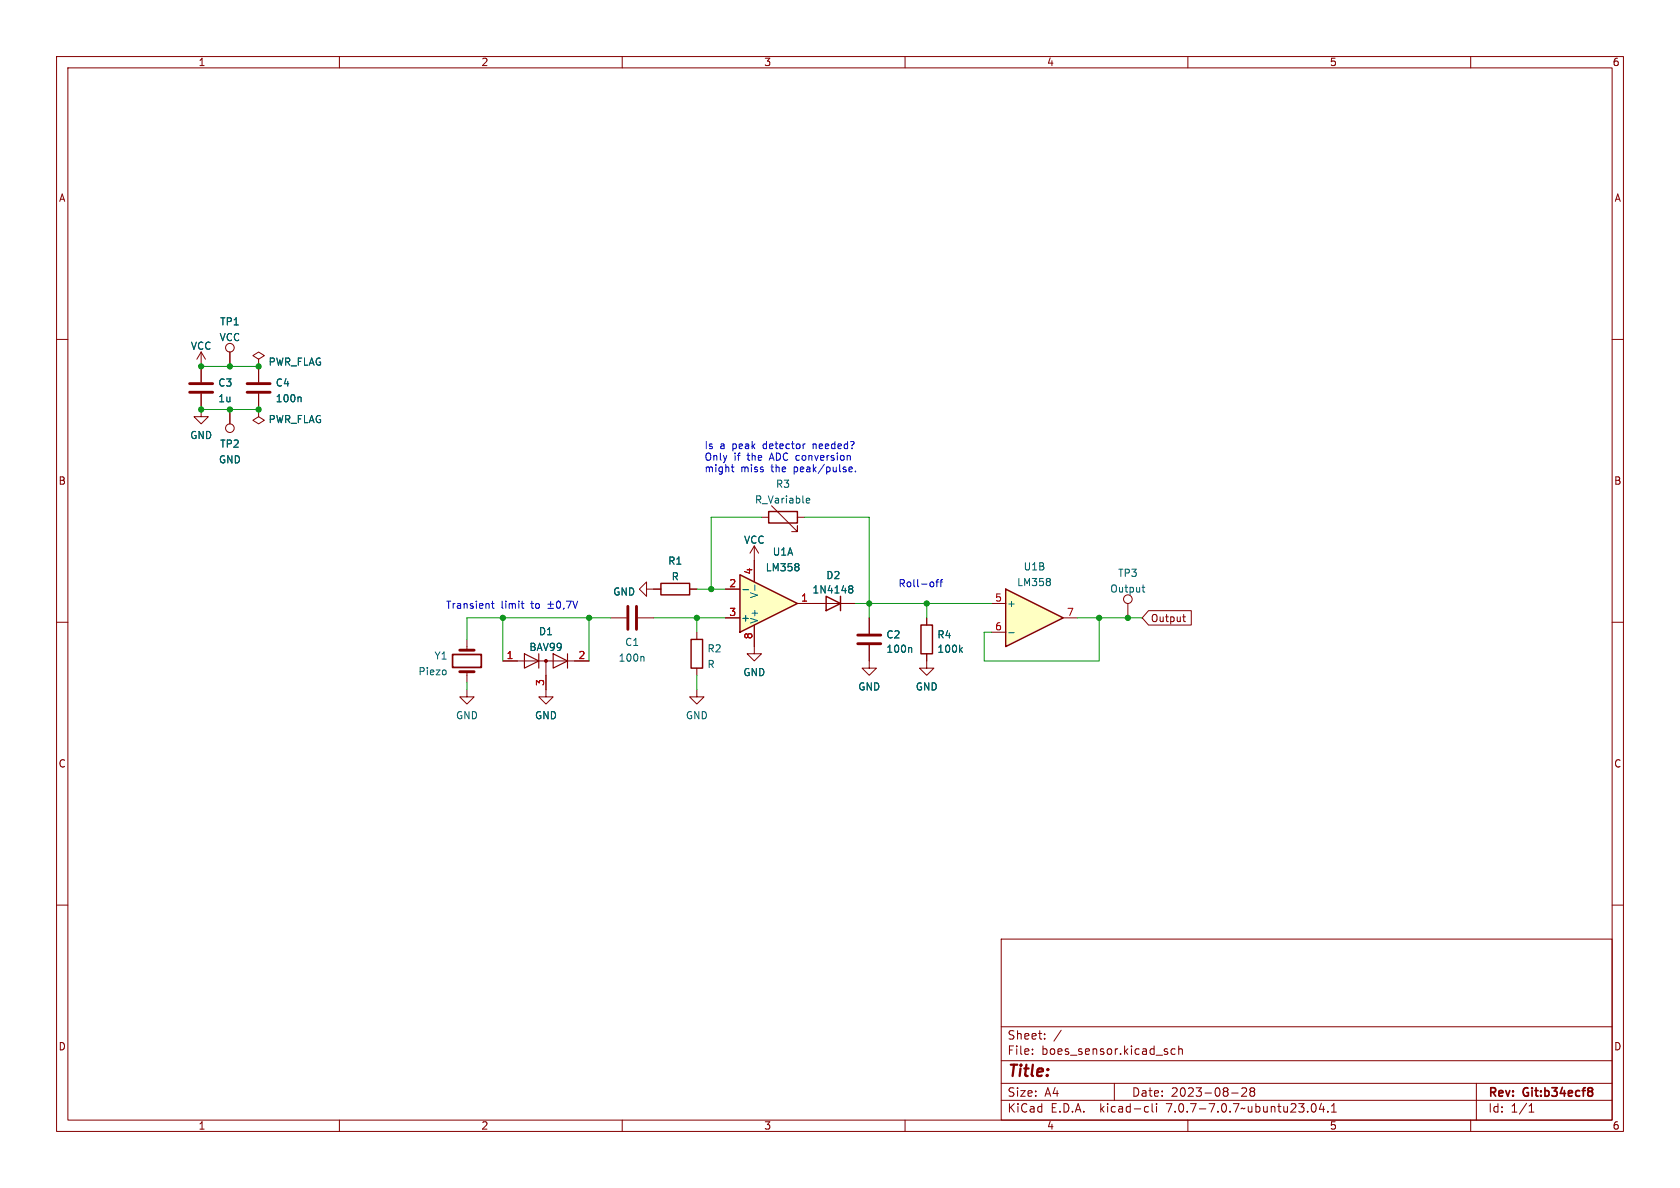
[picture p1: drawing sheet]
<svg xmlns="http://www.w3.org/2000/svg" width="297mm" height="210mm" viewBox="0 0 297 210" stroke-linecap="round" stroke-linejoin="round" font-family="sans-serif">
<g fill="none" stroke="#840000" stroke-width=".18">
<path d="M10 10h277v190h-277zM12 12h273v186h-273zM60 10v2M110 10v2M160 10v2M210 10v2M260 10v2M10 60h2M285 60h2M35.6 69.6v4.1h1.2l-1.2 1.2-1.3-1.2h1.3M35.6 64.8v2.8M40.6 72.4v2.5"/>
<path d="M45.7 72.4v1.3l1 .6-1 .6-1-.6 1-.6M45.7 72.4h.1M45.7 63.5l1-.6-1-.7-1 .7 1 .6v1.3M45.7 64.8h.1M45.7 64.8v2.8M45.7 69.6v2.8M10 110h2M88.9 116.8h15.2M96.5 116.8v6.4h1.3l-1.3 1.3-1.3-1.3h1.3M143.5 106.7h7.6M153.7 116.8v1.3h1.2l-1.2 1.3-1.3-1.3h1.3M163.8 115.6v2.5h1.3l-1.3 1.3-1.2-1.3h1.2"/>
<path d="M163.8 109.2v1.3M199.4 106.7v2.5M285 110h2M82.5 121.9v1.3h1.3l-1.3 1.3-1.2-1.3h1.2M10 160h2M285 160h2M177 166h108v32h-108zM60 198v2M110 198v2M160 198v2M177 194.5h108M177 191.5h108"/>
<path d="M177 187.5h108M177 181.5h108M182.5 186.3v.1M182.5 185.5v.1M184.7 183.6v.1M184.7 182.8v.1M187.6 182.1l-1.3 2M197 191.5v3M202.6 195.6l.4 .1M203 196.5l-.4 .1M203.7 195.1v1.3l.2 .2M204.5 195.1v.1"/>
<path d="M204.5 195.6v1M207.7 185.5l-.4-.1-.3 .3v.4l.2 .2h.5M208.4 185.5l.2-.1 .4 .1v.9M208.4 184.9v1.5M210 198v2M217.7 193.2h1.2M219.5 192.4l.6-.1 .2 .1 .1 .3-.9 1.1h.9M221.2 192.9l-.2-.2 .2-.4 .5 .1 .1 .2-.3 .3M221.2 192.9l-.2 .3v.3l.2 .3 .5-.1 .1-.2-.1-.4-.2-.2M221.2 192.9h.3M232 195.2l.2-.1a.81 .81 0 0 1 .6 .6 .81 .81 0 0 1-.3 .8l-.2 .1a.81 .81 0 0 1-.6-.6 .81 .81 0 0 1 .3-.8zM233.6 195l-.4 1.1h1"/>
<path d="M234 195.6v1M234.7 196.5v.1M235.4 196.6h.8M235.4 195.5l.4-.4v1.5M260 198v2M261 191.5v6.5M270.3 196.6h.9M270.3 195.5l.4-.4v1.5"/>
<circle cx="40.6" cy="75.7" r=".76"/>
<circle cx="199.4" cy="105.9" r=".76"/>
</g>
<path d="M281.4 192.4l.2 .2-.2 .3M281.4 193l.2 .2-.2 .5" fill="none" stroke="#840000" stroke-width=".3"/>
<path d="M92.7 115.6l2.5 1.2-2.5 1.3zM95.2 115.6v2.5M97.8 115.6l2.5 1.2-2.5 1.3zM100.3 115.6v2.5" fill="none" stroke="#840000" stroke-width=".2"/>
<circle cx="96.5" cy="116.8" r=".25" fill="#840000" stroke="#840000" stroke-width=".18"/>
<path d="M33.5 69.3h4.1M33.5 67.8h4.1M43.7 69.3h4.1M43.7 67.8h4.1" fill="none" stroke="#840000" stroke-width=".51"/>
<path d="M53 70.2l.2 .2v.6M150.2 104l.1 .1M150.2 103.6h.3l.2 .1 .1 .2-.3 .2M150.3 104.1h.2M150.3 104.1l-.1 .1M150.5 104.1l.3 .2-.1 .4-.2 .1h-.3M169.8 114.8l.3 .5M170.1 114.5l-.5 .4M201.9 103.8h.5M202.1 103.4v1.1l.3 .2" fill="none" stroke="#006464" stroke-width=".18"/>
<path d="M146 105.4l2.6 1.3-2.6 1.3zM148.6 105.4v2.6M162.8 110.5h2v5.1h-2z" fill="none" stroke="#840000" stroke-width=".25"/>
<path d="M177.8 104.1l10.2 5.1-10.2 5.1z" fill="#ffffc2"/>
<path d="M177.8 104.1l10.2 5.1-10.2 5.1z" fill="none" stroke="#840000" stroke-width=".25"/>
<path d="M133.3 99.1v3.8M133.3 110.5v3.8M175.3 106.7h2.5M175.3 111.8h2.5M188 109.2h2.5" fill="none" stroke="#840000" stroke-width=".18"/>
<path d="M133.4 103.4v1M178.3 111.9h1M185.6 102.4v.3M185.6 102.9v.5" fill="none" stroke="#006464" stroke-width=".18"/>
<path d="M130.8 101.6l10.2 5.1-10.2 5.1z" fill="#ffffc2"/>
<path d="M135.9 90.4h5.1v2.1h-5.1zM116.8 103.1h5.1v2.1h-5.1zM122.2 113h2v5.1h-2zM130.8 101.6l10.2 5.1-10.2 5.1z" fill="none" stroke="#840000" stroke-width=".25"/>
<g fill="none" stroke="#840000" stroke-width=".18">
<path d="M35.6 62.2l-.8 1.3M35.6 62.2v5.4M35.6 69.6v2.8M35.6 62.2l.7 1.3M40.6 62.2v2.6M40.6 72.4v2.5M45.7 72.4h.1M45.7 64.8h.1M45.7 64.8v2.8M45.7 69.6v2.8M133.3 96.5l-.7 1.3M133.3 96.5v6.4"/>
<path d="M133.3 96.5l.8 1.3M134.6 91.4h1.3M136.4 89.4l4.6 4.6v-1v1h-1M141 91.4h1.2M82.5 113v1.9M82.5 118.7v2M88.9 116.8h2.5M96.5 119.4v2.5M101.6 116.8h2.5M107.9 109.2h2.8M112.8 109.2h2.8M114.3 104.1v-1.2l-1.3 1.2 1.3 1.3v-1.3h2.5"/>
<path d="M121.9 104.1h1.3M123.2 111.8v1.2M123.2 118.1v1.3M128.3 104.1h2.5M128.3 109.2h2.5M133.3 110.5v5.1h1.3l-1.3 1.2-1.2-1.2h1.2M141 106.7h5M148.6 106.7h2.5M153.7 109.2v2.8M153.7 114v2.8M163.8 109.2v1.3M163.8 115.6v1.2"/>
<path d="M203 107.9h7.6v2.6h-7.6l-1.1-1.3zM209.1 109h.5M209.3 108.6v1.1l.3 .2M123.2 121.9v1.3h1.3l-1.3 1.3-1.3-1.3h1.3"/>
<circle cx="40.6" cy="61.5" r=".76"/>
</g>
<g fill="none" stroke="#006464" stroke-width=".18">
<path d="M53 70.2l.2 .2v.6M141.2 99.8v.3M142.6 88.9h.5M142.6 88.1h.4l.1 .3-.6 .1M78.8 118.6v.6M113.7 116l.1 .2v.7M131.3 104.2h1M133.4 103.4v1M141.2 100.3v.5M150.2 104l.1 .1M150.2 103.6h.3l.2 .1 .1 .2-.3 .2M150.3 104.1h.2"/>
<path d="M150.3 104.1l-.1 .1M150.5 104.1l.3 .2-.1 .4-.2 .1h-.3M161 114.5l.2 .1v.7M169.8 114.8l.3 .5M170.1 114.5l-.5 .4"/>
</g>
<path d="M81.3 118.7h2.5M81.3 114.9h2.5M111 107.2v4.1M112.5 107.2v4.1M151.6 113.8h4.1M151.6 112.3h4.1" fill="none" stroke="#840000" stroke-width=".51"/>
<path d="M80 115.7h5.1v2.3h-5.1z" fill="none" stroke="#840000" stroke-width=".3"/>
<g fill="none" stroke="#0000c2" stroke-width=".18">
<path d="M142.3 78.5h-.2M129.3 82.6h.5M129.5 82.1v1.1l.3 .2M150.1 82.7l.2-.1h.2l.2 .1v.2l-.6 .1M150.1 83.2l.2 .2 .3-.1M150.1 80.5l.2 .2v.7M151.2 83.3v.1M86.9 106.7h.5M87.1 106.3v1.1l.3 .1M92.1 106.7h.5M92.3 106.3v1.1l.3 .1M96.9 107.5h.9"/>
<path d="M96.9 106.8h.9M97.3 106.3v1M98.5 106.4l.2-.1a.68 .68 0 0 1 .4 .6 .68 .68 0 0 1-.4 .6l-.2-.1-.1-.3zM99.7 107.5l-.1 .2M100.1 106.3h.9l-.6 1.2M101.3 106.3l.4 1.2 .4-1.2M164.8 102.9l.3 .2v.4l-.3 .2M165.4 102.9h.5M165.9 102.5l-.3 .1v1.1M166.2 102.9h.5M166.7 102.5l-.4 .1v1.1"/>
</g>
<g fill="none" stroke="#009600" stroke-width=".18">
<path d="M35.6 72.4h10.1M35.6 64.8h10.1M134.6 91.4h-8.9v12.7M142.2 91.4h11.5v17.8M88.9 109.2v7.6M104.1 109.2v7.6M107.9 109.2h-25.4v3.8M115.6 109.2h12.7M123.2 104.1h5.1M123.2 109.2v2.6M123.2 119.4v2.5M151.1 106.7h24.2"/>
<path d="M163.8 106.7v2.5M190.5 109.2h11.4M194.3 109.2v7.6h-20.3v-5h1.3M82.5 120.7v1.2"/>
</g>
<g fill="#009600" stroke="#009600" stroke-width=".18">
<circle cx="40.6" cy="64.8" r=".46"/>
<circle cx="123.2" cy="109.2" r=".46"/>
<circle cx="88.9" cy="109.2" r=".46"/>
<circle cx="104.1" cy="109.2" r=".46"/>
<circle cx="45.7" cy="64.8" r=".46"/>
<circle cx="45.7" cy="72.4" r=".46"/>
<circle cx="40.6" cy="72.4" r=".46"/>
<circle cx="35.6" cy="64.8" r=".46"/>
<circle cx="35.6" cy="72.4" r=".46"/>
<circle cx="163.8" cy="106.7" r=".46"/>
<circle cx="125.7" cy="104.1" r=".46"/>
<circle cx="194.3" cy="109.2" r=".46"/>
<circle cx="199.4" cy="109.2" r=".46"/>
<circle cx="153.7" cy="106.7" r=".46"/>
</g>
<text font-size="2.8" fill="#840000" x="178" y="190.9">Title:</text>
<g font-size="2.1" fill="#840000">
<text x="178" y="184">Sheet:</text>
<text x="178" y="186.7">File:</text>
<text x="184.1" y="186.7">boes_sensor.kicad_sch</text>
<text x="178" y="196.9">KiCad</text>
<text x="178" y="194.1">Size:</text>
<text x="184.7" y="194.1">A4</text>
<text x="185.7" y="196.9">E.D.A.</text>
<text x="194.6" y="196.9">kicad-cli</text>
<text x="200" y="194.1">Date:</text>
<text x="206.5" y="196.9">7.0.7-7.0.7~ubuntu23.04.1</text>
<text x="207" y="194.1">2023-08-28</text>
<text x="263" y="194.3">Rev:</text>
<text x="263" y="196.9">Id:</text>
<text x="267.1" y="196.9">1/1</text>
<text x="269.4" y="194.3">Git:b34ecf8</text>
</g>
<g font-size="1.8" fill="#840000">
<text x="35" y="11.9">1</text>
<text x="85" y="11.9">2</text>
<text x="135" y="11.9">3</text>
<text x="185" y="11.9">4</text>
<text x="235" y="11.9">5</text>
<text x="285" y="11.9">6</text>
<text x="10.3" y="35.9">A</text>
<text x="285.3" y="35.9">A</text>
<text x="10.3" y="85.9">B</text>
<text x="285.3" y="85.9">B</text>
<text x="203.4" y="110.2">Output</text>
<text x="10.3" y="135.9">C</text>
<text x="285.3" y="135.9">C</text>
<text x="10.3" y="185.9">D</text>
<text x="285.3" y="185.9">D</text>
<text x="35" y="199.9">1</text>
<text x="85" y="199.9">2</text>
<text x="135" y="199.9">3</text>
<text x="185" y="199.9">4</text>
<text x="235" y="199.9">5</text>
<text x="285" y="199.9">6</text>
</g>
<g font-size="1.8" fill="#006464">
<text x="38.8" y="57.7">TP1</text>
<text x="33.6" y="62">VCC</text>
<text x="38.7" y="60.5">VCC</text>
<text x="47.4" y="64.8">PWR_FLAG</text>
<text x="38.5" y="68.5">C3</text>
<text x="38.5" y="71.3">1u</text>
<text x="48.7" y="68.5">C4</text>
<text x="48.7" y="71.3">100n</text>
<text x="33.5" y="77.8">GND</text>
<text x="47.4" y="75">PWR_FLAG</text>
<text x="38.6" y="82.1">GND</text>
<text x="38.8" y="79.3">TP2</text>
<text x="133.4" y="89.2">R_Variable</text>
<text x="137.1" y="86.4">R3</text>
<text x="118" y="100">R1</text>
<text x="131.4" y="96.3">VCC</text>
<text x="135.3" y="101.2">LM358</text>
<text x="136.5" y="98.4">U1A</text>
<text x="180.9" y="101">U1B</text>
<text x="108.3" y="105.5">GND</text>
<text x="118.6" y="102.8">R</text>
<text x="134.2" y="105.9" transform="rotate(-90 134.2 105.9)">V-</text>
<text x="143.5" y="105.1">1N4148</text>
<text x="146" y="102.6">D2</text>
<text x="177.9" y="107.5">+</text>
<text x="179.7" y="103.8">LM358</text>
<text x="196.2" y="105">Output</text>
<text x="197.6" y="102.2">TP3</text>
<text x="95.2" y="112.5">D1</text>
<text x="130.9" y="110.1">+</text>
<text x="134.2" y="110.4" transform="rotate(-90 134.2 110.4)">V+</text>
<text x="156.6" y="113.1">C2</text>
<text x="165.6" y="113.1">R4</text>
<text x="73.9" y="119.6">Piezo</text>
<text x="76.7" y="116.8">Y1</text>
<text x="93.5" y="115.3">BAV99</text>
<text x="109.3" y="117.2">100n</text>
<text x="110.4" y="114.4">C1</text>
<text x="125" y="115.5">R2</text>
<text x="125" y="118.3">R</text>
<text x="131.3" y="119.7">GND</text>
<text x="156.6" y="115.6">100n</text>
<text x="165.6" y="115.6">100k</text>
<text x="151.6" y="122.3">GND</text>
<text x="161.8" y="122.3">GND</text>
<text x="80.5" y="127.3">GND</text>
<text x="94.5" y="127.3">GND</text>
<text x="121.2" y="127.3">GND</text>
</g>
<g font-size="1.8" fill="#0000c2">
<text x="124.5" y="79.5">Is</text>
<text x="124.5" y="81.5">Only</text>
<text x="124.5" y="83.6">might</text>
<text x="127.3" y="79.5">a</text>
<text x="129.6" y="79.5">peak</text>
<text x="129.7" y="81.5">if</text>
<text x="131" y="83.6">miss</text>
<text x="132.2" y="81.5">the</text>
<text x="135.2" y="79.5">detector</text>
<text x="136.4" y="81.5">ADC conversion</text>
<text x="136.5" y="83.6">the</text>
<text x="140.6" y="83.6">peak/pulse.</text>
<text x="144.1" y="79.5">needed?</text>
<text x="78.7" y="107.7">Transient</text>
<text x="88.6" y="107.7">limit</text>
<text x="94" y="107.7">to</text>
<text x="158.7" y="103.9">Roll-off</text>
</g>
<g font-size="1.8" fill="#a90000">
<text x="133.1" y="101.7" transform="rotate(-90 133.1 101.7)">4</text>
<text x="128.8" y="103.9">2</text>
<text x="141.5" y="106.4">1</text>
<text x="175.8" y="106.4">5</text>
<text x="128.8" y="109">3</text>
<text x="133.1" y="113.1" transform="rotate(-90 133.1 113.1)">8</text>
<text x="175.8" y="111.5">6</text>
<text x="188.5" y="109">7</text>
<text x="89.5" y="116.6">1</text>
<text x="102.2" y="116.6">2</text>
<text x="96.3" y="121.4" transform="rotate(-90 96.3 121.4)">3</text>
</g>
</svg>
